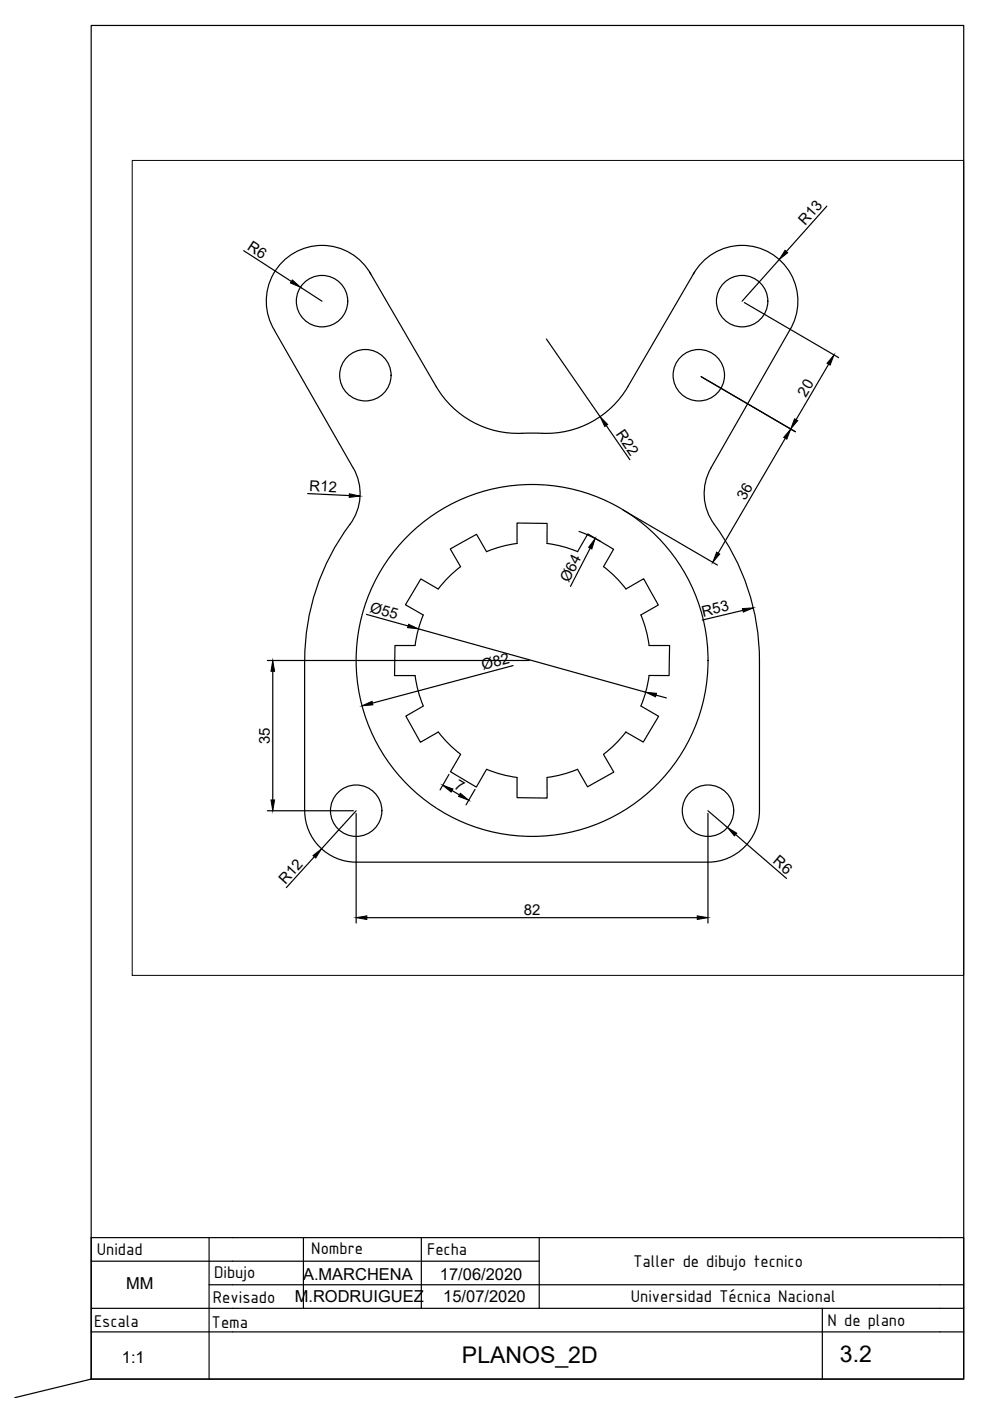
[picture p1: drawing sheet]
<svg xmlns="http://www.w3.org/2000/svg" width="210mm" height="297mm" viewBox="0 0 210 297" stroke-linecap="round" stroke-linejoin="round" font-family="sans-serif">
<!-- layer: 0 -->
<g fill="none" stroke="#000" stroke-width=".25">
<path d="M78.3 57.6l14.2 24.3a20.4 20.4 0 0 0 20 9.9 24.2 24.2 0 0 0 12.3-2 20 20 0 0 0 8.4-7.9l14.1-24.3M78.7 58.2a11.8 11.8 0 0 0-16.4-4.6 11.8 11.8 0 0 0-4.1 16.5l16.7 29.1a10.9 10.9 0 0 1-.7 12 48.2 48.2 0 0 0-9.6 28.8M147 58.2a11.8 11.8 0 0 1 16.3-4.6 11.8 11.8 0 0 1 4.1 16.5l-16.7 29.2M150.7 99.2a10.9 10.9 0 0 0 .8 12M122.5 117l2.1-3.8 5.5 3.3-2.1 3.6M122.5 117a24.4 24.4 0 0 0-6.5-1.8v-4.2l-6.4-.1v4.3a25 25 0 0 0-6.4 1.8l-2.2-3.7-5.5 3.1 2.1 3.7M151.4 111.2a48.2 48.2 0 0 1 9.6 28.8v31.9a10.9 10.9 0 0 1-10.9 10.9h-74.6a10.9 10.9 0 0 1-10.9-10.9M97.7 120.1a25 25 0 0 0-4.8 4.8l-3.7-2.2-3.2 5.5 3.7 2.2a25.4 25.4 0 0 0-1.7 6.5h-4.3v6.3h4.3a25.9 25.9 0 0 0 1.7 6.5l-3.7 2.1 3.1 5.6 3.8-2.2a26.8 26.8 0 0 0 4.8 4.7M128 120.1a25 25 0 0 1 4.7 4.8l3.8-2.2 3.1 5.6-3.7 2.1M135.9 130.4a24.4 24.4 0 0 1 1.7 6.5h4.4l-.1 6.3h-4.3a25.8 25.8 0 0 1-1.7 6.5l3.7 2.2-3.2 5.4-3.7-2.1a25 25 0 0 1-4.7 4.7M64.6 140v31.9M97.6 160l-2.1 3.6 5.5 3.3 2.2-3.8"/>
<path d="M128 160l2.1 3.7-5.5 3.1-2.1-3.7M122.5 163.1a26.9 26.9 0 0 1-6.5 1.8v4.3l-6.4-.1v-4.3a25 25 0 0 1-6.4-1.7M19.3 267.4h95M19.3 277.4h180M44.3 272.4h155M44.3 262.4v30M64.3 262.4v15M89.3 262.4v15M114.3 262.4v15M199.3 262.4h-180v30M19.3 282.4h180"/>
<circle cx="68.3" cy="63.8" r="5.5"/>
<circle cx="77.5" cy="79.6" r="5.5"/>
<circle cx="148.2" cy="79.6" r="5.5"/>
<circle cx="157.3" cy="63.8" r="5.5"/>
<circle cx="112.8" cy="140" r="37.3"/>
<circle cx="75.5" cy="171.9" r="5.5"/>
<circle cx="150.1" cy="171.9" r="5.5"/>
</g>
<!-- layer: Cotas -->
<g fill="none" stroke="#000" stroke-width=".25">
<path d="M51.7 53.1l10.1 6.6M165.2 55l-7.9 8.9M175.3 43.7l-8.6 9.6M63.7 60.9l4.6 3M115.9 71.9l11.3 16.4M148.7 79.9l19.9 11.6M157.8 64.2l20 11.6M175.7 77.2l-6.9 11.8M128.5 90.2l5 7.3M166.5 92.9l-14.2 24.4M65.2 104.6l8.8 .5M122.8 112.7l2 .8 2.6 1.3"/>
<path d="M125.1 116.2l-4.1 8.1M132.1 108.1l20 11.7M77.7 130.3l8.8 2.4M88.7 133.3l48.2 13.5M157.5 129.4l-8.6 2.1M56.7 140h55.5M57.8 142.3v27.3M108.8 141.1l-29.8 8M139.1 147.4l2.2 .6M56.7 171.9h18.2M75.5 172.5v23.2M75.5 171.9l-7.3 8.1"/>
<path d="M95.2 164.2l-1.9 3.3M95.8 167.6l1.6 .9M100.7 167.4l-1.9 3.2M150.1 172.5v23.2M150.1 171.9l4.1 3.6M156 176.9l10.8 9.3M66.6 181.7l-5.9 6.5M77.8 194.6h70M19.3 292.4v-287h185v287h-185l-16.2 3.9"/>
</g>
<g fill="#000" stroke="#000" stroke-width=".21">
<path d="M62 59.4l1.7 1.5-2.1-.9zM166.4 53.1l.6 .5-1.8 1.4zM176.8 75.2l-.8 2.2-.6-.4zM127.2 88.3l1.6 1.7-.6 .4zM167.6 91l-.8 2.1-.6-.4zM168.5 88.8l.6 .4-1.5 1.8zM74.1 104.7l2.2 .5-2.3 .3zM126.2 114.2l-.7 2.2-.7-.4zM151.9 117.1l.7 .4-1.5 1.7zM86.6 132.4l2.1 .9-2.3-.2zM157.4 129l2.3-.1-2.1 .9zM57.8 140l.4 2.3h-.7z"/>
<path d="M76.8 149.6l2.1-.9 .2 .7zM136.9 146.8l2.3 .2-.2 .7zM57.5 169.6h.7l-.4 2.3zM93.9 166.5l2.1 .8-.3 .6zM97.6 168.2l1.8 1.5-2.2-.9zM154.2 175.5l2 1.2-.5 .5zM66.4 181.4l1.8-1.4-1.3 1.9zM75.5 194.6l2.3-.4v.7zM147.8 194.2l2.3 .4-2.3 .3z"/>
</g>
<!-- layer: CajetinLine -->
<path d="M174.4 277.4v15M199.3 272.4h5v20h-185M199.3 262.4h5v10M199.3 277.4h5M199.3 282.4h5" fill="none" stroke="#000" stroke-width=".25"/>
<!-- layer: CajetinAtributos -->
<path d="M28 34h176.3v172.8h-176.3z" fill="none" stroke="#000" stroke-width=".21"/>
<g font-size="4.9">
<text x="97.9" y="289">PLANOS_2D</text>
<text x="178.1" y="288.8">3.2</text>
</g>
<g font-size="3.9">
<text x="20.5" y="266">Unidad</text>
<text x="66" y="265.8">Nombre</text>
<text x="90.6" y="266.1">Fecha</text>
<text x="134.2" y="268.6">Taller de dibujo tecnico</text>
<text x="45.4" y="270.9">Dibujo</text>
<text x="19.9" y="281.3">Escala</text>
<text x="44.9" y="281.5">Tema</text>
<text x="45.1" y="276.3">Revisado</text>
<text x="133.7" y="276.1">Universidad Técnica Nacional</text>
<text x="175.5" y="281.1">N de plano</text>
</g>
<g font-size="3.5">
<text x="26.7" y="273.4">MM</text>
<text x="64.2" y="271.3">A.MARCHENA</text>
<text x="93.3" y="271.4">17/06/2020</text>
<text x="62.5" y="276">M.RODRUIGUEZ</text>
<text x="94" y="276.1">15/07/2020</text>
<text x="25.9" y="289.1">1:1</text>
</g>
<g font-size="3.2">
<text x="170.7" y="48" transform="rotate(-48 170.7 48)">R13</text>
<text x="52.3" y="52.8" transform="rotate(33 52.3 52.8)">R6</text>
<text x="170.8" y="84.3" transform="rotate(-59 170.8 84.3)">20</text>
<text x="130.5" y="92" transform="rotate(56 130.5 92)">R22</text>
<text x="65.6" y="104.1" transform="rotate(3 65.6 104.1)">R12</text>
<text x="158" y="106.3" transform="rotate(-60 158 106.3)">36</text>
<text x="120.6" y="123.6" transform="rotate(-63 120.6 123.6)">Ø64</text>
<text x="78.3" y="129.7" transform="rotate(16 78.3 129.7)">Ø55</text>
<text x="149.1" y="130.8" transform="rotate(-13 149.1 130.8)">R53</text>
<text x="102.4" y="142.1" transform="rotate(-15 102.4 142.1)">Ø82</text>
<text x="57.2" y="157.7" transform="rotate(-90 57.2 157.7)">35</text>
<text x="96.1" y="167.1" transform="rotate(30 96.1 167.1)">7</text>
<text x="163.8" y="182.9" transform="rotate(41 163.8 182.9)">R6</text>
<text x="60.5" y="187.6" transform="rotate(-48 60.5 187.6)">R12</text>
<text x="111.1" y="194">82</text>
</g>
</svg>
